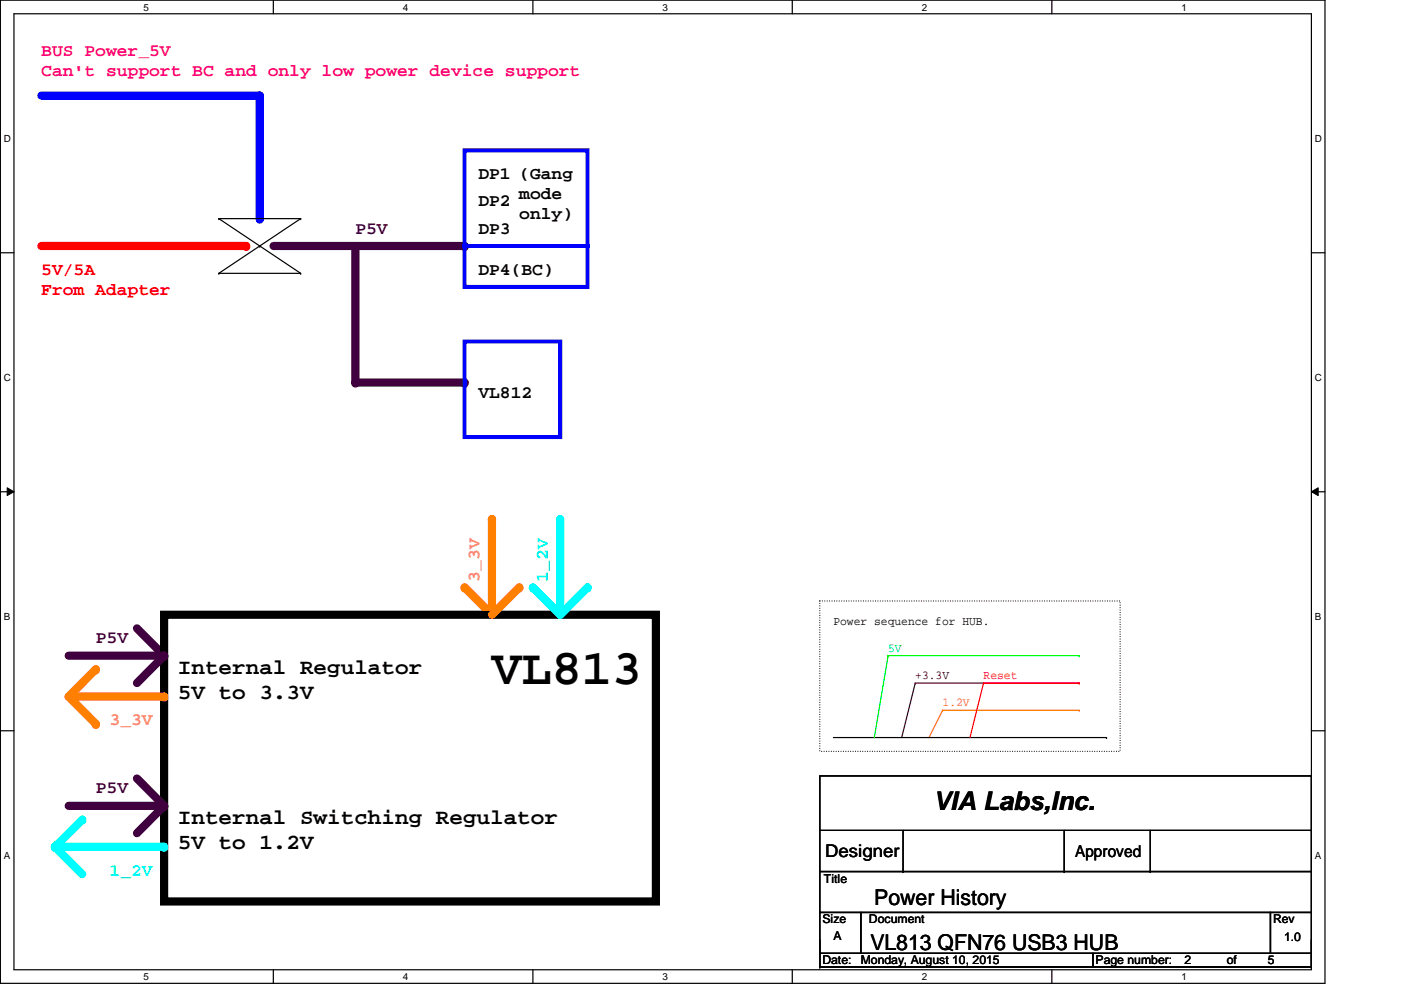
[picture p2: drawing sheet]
<svg xmlns="http://www.w3.org/2000/svg" width="297mm" height="210mm" viewBox="0 0 297 210" stroke-linecap="round" stroke-linejoin="round" font-family="sans-serif">
<path d="M.1 0h280.8v208.5h-280.8zM3 2.9h275v202.7h-275z" fill="none" stroke="#000" stroke-width=".25"/>
<g fill="#fff">
<path d="M30.4 .3h1.2v2.4h-1.2z"/>
<path d="M30.4 205.9h1.2v2.3h-1.2z"/>
</g>
<path d="M58 0v2.9M58 205.6v2.9" fill="none" stroke="#000" stroke-width=".25"/>
<g fill="#fff">
<path d="M85.4 .3h1.2v2.4h-1.2z"/>
<path d="M85.4 205.9h1.2v2.3h-1.2z"/>
</g>
<path d="M113 0v2.9M113 205.6v2.9" fill="none" stroke="#000" stroke-width=".25"/>
<g fill="#fff">
<path d="M140.5 .3h1.1v2.4h-1.1z"/>
<path d="M140.5 205.9h1.1v2.3h-1.1z"/>
</g>
<path d="M168 0v2.9M168 205.6v2.9" fill="none" stroke="#000" stroke-width=".25"/>
<g fill="#fff">
<path d="M195.4 .3h1.2v2.4h-1.2z"/>
<path d="M195.4 205.9h1.2v2.3h-1.2z"/>
</g>
<path d="M223 0v2.9M223 205.6v2.9" fill="none" stroke="#000" stroke-width=".25"/>
<g fill="#fff">
<path d="M250.5 .3h1.1v2.4h-1.1z"/>
<path d="M250.5 205.9h1.1v2.3h-1.1z"/>
<path d="M.8 28.2h1.5v2.4h-1.5z"/>
<path d="M278.8 28.2h1.4v2.4h-1.4z"/>
<path d="M.8 78.9h1.5v2.3h-1.5z"/>
<path d="M278.8 78.9h1.4v2.3h-1.4z"/>
</g>
<path d="M.1 53.6h2.9M278 53.6h2.9" fill="none" stroke="#000" stroke-width=".25"/>
<g fill="#fff">
<path d="M.8 129.6h1.4v2.3h-1.4z"/>
<path d="M278.8 129.6h1.3v2.3h-1.3z"/>
</g>
<path d="M.1 104.3h2.9M278 104.3h2.9" fill="none" stroke="#000" stroke-width=".25"/>
<path d="M1.5 103.4l1.5 .9-1.5 .8zM278 104.3l1.5-.9v1.7z" fill="#000"/>
<path d="M1.5 103.4l1.5 .9-1.5 .8zM278 104.3l1.5-.9v1.7z" fill="none" stroke="#000" stroke-width=".21"/>
<g fill="#fff">
<path d="M.8 180.3h1.4v2.3h-1.4z"/>
<path d="M278.8 180.3h1.3v2.3h-1.3z"/>
</g>
<path d="M.1 154.9h2.9M278 154.9h2.9" fill="none" stroke="#000" stroke-width=".25"/>
<path d="M8.8 52.2h43.4" fill="none" stroke="#f00" stroke-width="1.7"/>
<circle cx="52.2" cy="52.2" r=".87" fill="#f00"/>
<path d="M8.8 20.3h46.3" fill="none" stroke="#00f" stroke-width="1.7"/>
<circle cx="55.1" cy="20.3" r=".87" fill="#00f"/>
<path d="M55.1 20.3v26.1" fill="none" stroke="#00f" stroke-width="1.7"/>
<circle cx="55.1" cy="46.4" r=".87" fill="#00f"/>
<path d="M46.4 58h.1M46.4 46.4h.1M46.4 46.4h17.4M46.4 46.4l17.4 11.6M46.4 58h17.4M55.1 52.2h.1M63.8 46.4h.1M63.8 58h.1M63.8 46.4l-17.4 11.6" fill="none" stroke="#000" stroke-width=".25"/>
<path d="M58 52.2h40.5" fill="none" stroke="#400040" stroke-width="1.7"/>
<circle cx="98.5" cy="52.2" r=".87" fill="#400040"/>
<path d="M98.5 31.9h26.1v20.3h-26.1zM98.5 52.2h26.1v8.6h-26.1z" fill="none" stroke="#00f" stroke-width=".85"/>
<path d="M75.3 52.2v28.9" fill="none" stroke="#400040" stroke-width="1.7"/>
<circle cx="75.3" cy="81.1" r=".87" fill="#400040"/>
<path d="M75.3 81.1h23.2" fill="none" stroke="#400040" stroke-width="1.7"/>
<circle cx="98.5" cy="81.1" r=".87" fill="#400040"/>
<path d="M98.5 72.4h20.3v20.3h-20.3z" fill="none" stroke="#00f" stroke-width=".85"/>
<path d="M29 133.2l5.8 5.8" fill="none" stroke="#400040" stroke-width="1.7"/>
<circle cx="34.8" cy="139" r=".87" fill="#400040"/>
<path d="M14.6 147.7l5.7 5.8" fill="none" stroke="#ff8000" stroke-width="1.7"/>
<circle cx="20.3" cy="153.5" r=".87" fill="#ff8000"/>
<path d="M98.5 124.5l5.8 5.8" fill="none" stroke="#ff8000" stroke-width="1.7"/>
<circle cx="98.5" cy="124.5" r=".87" fill="#ff8000"/>
<path d="M20.3 141.9l-5.7 5.8" fill="none" stroke="#ff8000" stroke-width="1.7"/>
<circle cx="20.3" cy="141.9" r=".87" fill="#ff8000"/>
<path d="M104.3 110.1v20.2" fill="none" stroke="#ff8000" stroke-width="1.7"/>
<circle cx="104.3" cy="110.1" r=".87" fill="#ff8000"/>
<path d="M34.8 130.3h104.3v60.8h-104.3z" fill="none" stroke="#000" stroke-width="1.7"/>
<path d="M14.6 139h20.2" fill="none" stroke="#400040" stroke-width="1.7"/>
<circle cx="34.8" cy="139" r=".87" fill="#400040"/>
<path d="M110.1 124.5l-5.8 5.8" fill="none" stroke="#ff8000" stroke-width="1.7"/>
<circle cx="110.1" cy="124.5" r=".87" fill="#ff8000"/>
<path d="M14.6 147.7h20.2" fill="none" stroke="#ff8000" stroke-width="1.7"/>
<circle cx="34.8" cy="147.7" r=".87" fill="#ff8000"/>
<path d="M17.4 173.8l-5.8 5.7" fill="none" stroke="#0ff" stroke-width="1.7"/>
<circle cx="17.4" cy="173.8" r=".87" fill="#0ff"/>
<path d="M124.6 124.5l-5.8 5.8" fill="none" stroke="#0ff" stroke-width="1.7"/>
<circle cx="124.6" cy="124.5" r=".87" fill="#0ff"/>
<path d="M11.6 179.5l5.8 5.8" fill="none" stroke="#0ff" stroke-width="1.7"/>
<circle cx="11.6" cy="179.5" r=".87" fill="#0ff"/>
<path d="M14.6 170.9h20.2" fill="none" stroke="#400040" stroke-width="1.7"/>
<circle cx="34.8" cy="170.9" r=".87" fill="#400040"/>
<path d="M118.8 110.1v20.2" fill="none" stroke="#0ff" stroke-width="1.7"/>
<circle cx="118.8" cy="110.1" r=".87" fill="#0ff"/>
<path d="M34.8 170.9l-5.8 5.8" fill="none" stroke="#400040" stroke-width="1.7"/>
<circle cx="34.8" cy="170.9" r=".87" fill="#400040"/>
<path d="M113 124.5l5.8 5.8" fill="none" stroke="#0ff" stroke-width="1.7"/>
<circle cx="113" cy="124.5" r=".87" fill="#0ff"/>
<path d="M11.6 179.5h23.2" fill="none" stroke="#0ff" stroke-width="1.7"/>
<circle cx="34.8" cy="179.5" r=".87" fill="#0ff"/>
<path d="M29 165.1l5.8 5.8" fill="none" stroke="#400040" stroke-width="1.7"/>
<circle cx="34.8" cy="170.9" r=".87" fill="#400040"/>
<path d="M34.8 139l-5.8 5.8" fill="none" stroke="#400040" stroke-width="1.7"/>
<circle cx="34.8" cy="139" r=".87" fill="#400040"/>
<path d="M194.1 144.8h.1M194.1 144.8l-2.9 11.6" fill="none" stroke="#400000" stroke-width=".25"/>
<path d="M199.9 150.6h.1M199.9 150.6l-2.9 5.8M199.9 150.6h28.9M228.8 150.6h.1" fill="none" stroke="#ff8000" stroke-width=".25"/>
<path d="M194.1 144.8h34.7M228.8 144.8h.1" fill="none" stroke="#800000" stroke-width=".25"/>
<g fill="none" stroke="#000" stroke-width=".25">
<path d="M176.7 156.4h57.9M234.6 156.4h.1M173.8 164.5h104.2v20.3h-104.2zM173.8 176.1h104.2M191.5 176.1v8.7M225.6 176.1v8.7M243.9 176.1v8.7M278 176.1h.1M173.8 184.8h104.2v8.7h-104.2zM173.8 193.5h8.7v8.6h-8.7zM173.8 199.3v5.7M182.5 193.5h86.9v8.6h-86.9z"/>
<path d="M191.5 184.8h.1M225.6 184.8h.1M243.9 184.8h.1M269.4 193.5h8.6v8.6h-8.6zM278 199.3v5.7M173.8 202.1h57.9v2.9h-57.9zM173.8 205h.1M173.8 205h104.2M231.7 202.1h46.3v2.9h-46.3zM278 205h.1"/>
</g>
<path d="M208.5 144.8h.1M208.5 144.8h20.3M208.5 144.8l-2.8 11.6M228.8 144.8h.1" fill="none" stroke="#f00" stroke-width=".25"/>
<path d="M188.3 139h.1M188.3 139h40.5M188.3 139l-2.9 17.4M228.8 139h.1" fill="none" stroke="#0f0" stroke-width=".25"/>
<path d="M173.8 127.4h63.7v31.9h-63.7z" fill="none" stroke="#000" stroke-width=".25" stroke-dasharray="0 .5"/>
<text font-size="10.7" x="104.3" y="145.1">VL813</text>
<text font-size="5.5" x="197.8" y="171.8">VIA Labs,Inc.</text>
<g font-size="4.6">
<text x="37.7" y="142.9">Internal Regulator</text>
<text x="37.7" y="148.1">5V to 3.3V</text>
<text x="37.7" y="174.7">Internal Switching Regulator</text>
<text x="37.7" y="180">5V to 1.2V</text>
<text x="185.4" y="191.8">Power History</text>
<text x="184.5" y="201.4">VL813 QFN76 USB3 HUB</text>
</g>
<g font-size="3.7" fill="#ff0080">
<text x="8.8" y="11.9">BUS Power_5V</text>
<text x="8.8" y="16.2">Can't support BC and only low power device support</text>
</g>
<g font-size="3.7">
<text x="101.4" y="37.9">DP1 (Gang</text>
<text x="101.4" y="43.7">DP2</text>
<text x="110.1" y="42.2">mode</text>
<text x="110.1" y="46.5">only)</text>
<text x="101.4" y="49.5">DP3</text>
<text x="101.4" y="58.2">DP4(BC)</text>
<text x="101.4" y="84.3">VL812</text>
<text x="175" y="181.7">Designer</text>
</g>
<g font-size="3.7" fill="#400040">
<text x="75.4" y="49.5">P5V</text>
<text x="20.3" y="136.4">P5V</text>
<text x="20.3" y="168.2">P5V</text>
</g>
<g font-size="3.7" fill="#f00">
<text x="8.8" y="58.2">5V/5A</text>
<text x="8.8" y="62.5">From Adapter</text>
</g>
<g font-size="3.7" fill="#ff8040">
<text x="101.7" y="123.4" transform="rotate(-90 101.7 123.4)">3_3V</text>
<text x="23.2" y="153.8">3_3V</text>
</g>
<g font-size="3.7" fill="#0ff">
<text x="116.2" y="123.4" transform="rotate(-90 116.2 123.4)">1_2V</text>
<text x="23.2" y="185.6">1_2V</text>
</g>
<text font-size="3.5" x="228" y="181.8">Approved</text>
<g font-size="2.6">
<text x="176.7" y="132.4">Power sequence for HUB.</text>
<text x="174.7" y="187.1">Title</text>
<text x="174.4" y="195.8">Size</text>
<text x="184.2" y="195.8">Document</text>
<text x="269.9" y="195.8">Rev</text>
<text x="176.7" y="199.3">A</text>
<text x="272.2" y="199.6">1.0</text>
<text x="174.4" y="204.5">Date:</text>
<text x="182.5" y="204.5">Monday, August 10, 2015</text>
<text x="232.3" y="204.5">Page number:</text>
<text x="251.1" y="204.5">2</text>
<text x="260.1" y="204.5">of</text>
<text x="268.8" y="204.5">5</text>
</g>
<text font-size="2.6" fill="#0f0" x="188.3" y="138.2">5V</text>
<text font-size="2.6" fill="#400000" x="194.1" y="144">+3.3V</text>
<text font-size="2.6" fill="#f00" x="208.5" y="144">Reset</text>
<text font-size="2.6" fill="#ff8000" x="199.9" y="149.8">1.2V</text>
<g font-size="2.1">
<text x="30.4" y="2.2">5</text>
<text x="85.4" y="2.2">4</text>
<text x="140.5" y="2.2">3</text>
<text x="195.4" y="2.2">2</text>
<text x="250.5" y="2.2">1</text>
<text x=".8" y="30.1">D</text>
<text x="278.8" y="30.1">D</text>
<text x=".8" y="80.8">C</text>
<text x="278.8" y="80.8">C</text>
<text x=".8" y="131.5">B</text>
<text x="278.8" y="131.5">B</text>
<text x=".8" y="182.2">A</text>
<text x="278.8" y="182.2">A</text>
<text x="30.4" y="207.8">5</text>
<text x="85.4" y="207.8">4</text>
<text x="140.5" y="207.8">3</text>
<text x="195.4" y="207.8">2</text>
<text x="250.5" y="207.8">1</text>
</g>
</svg>
